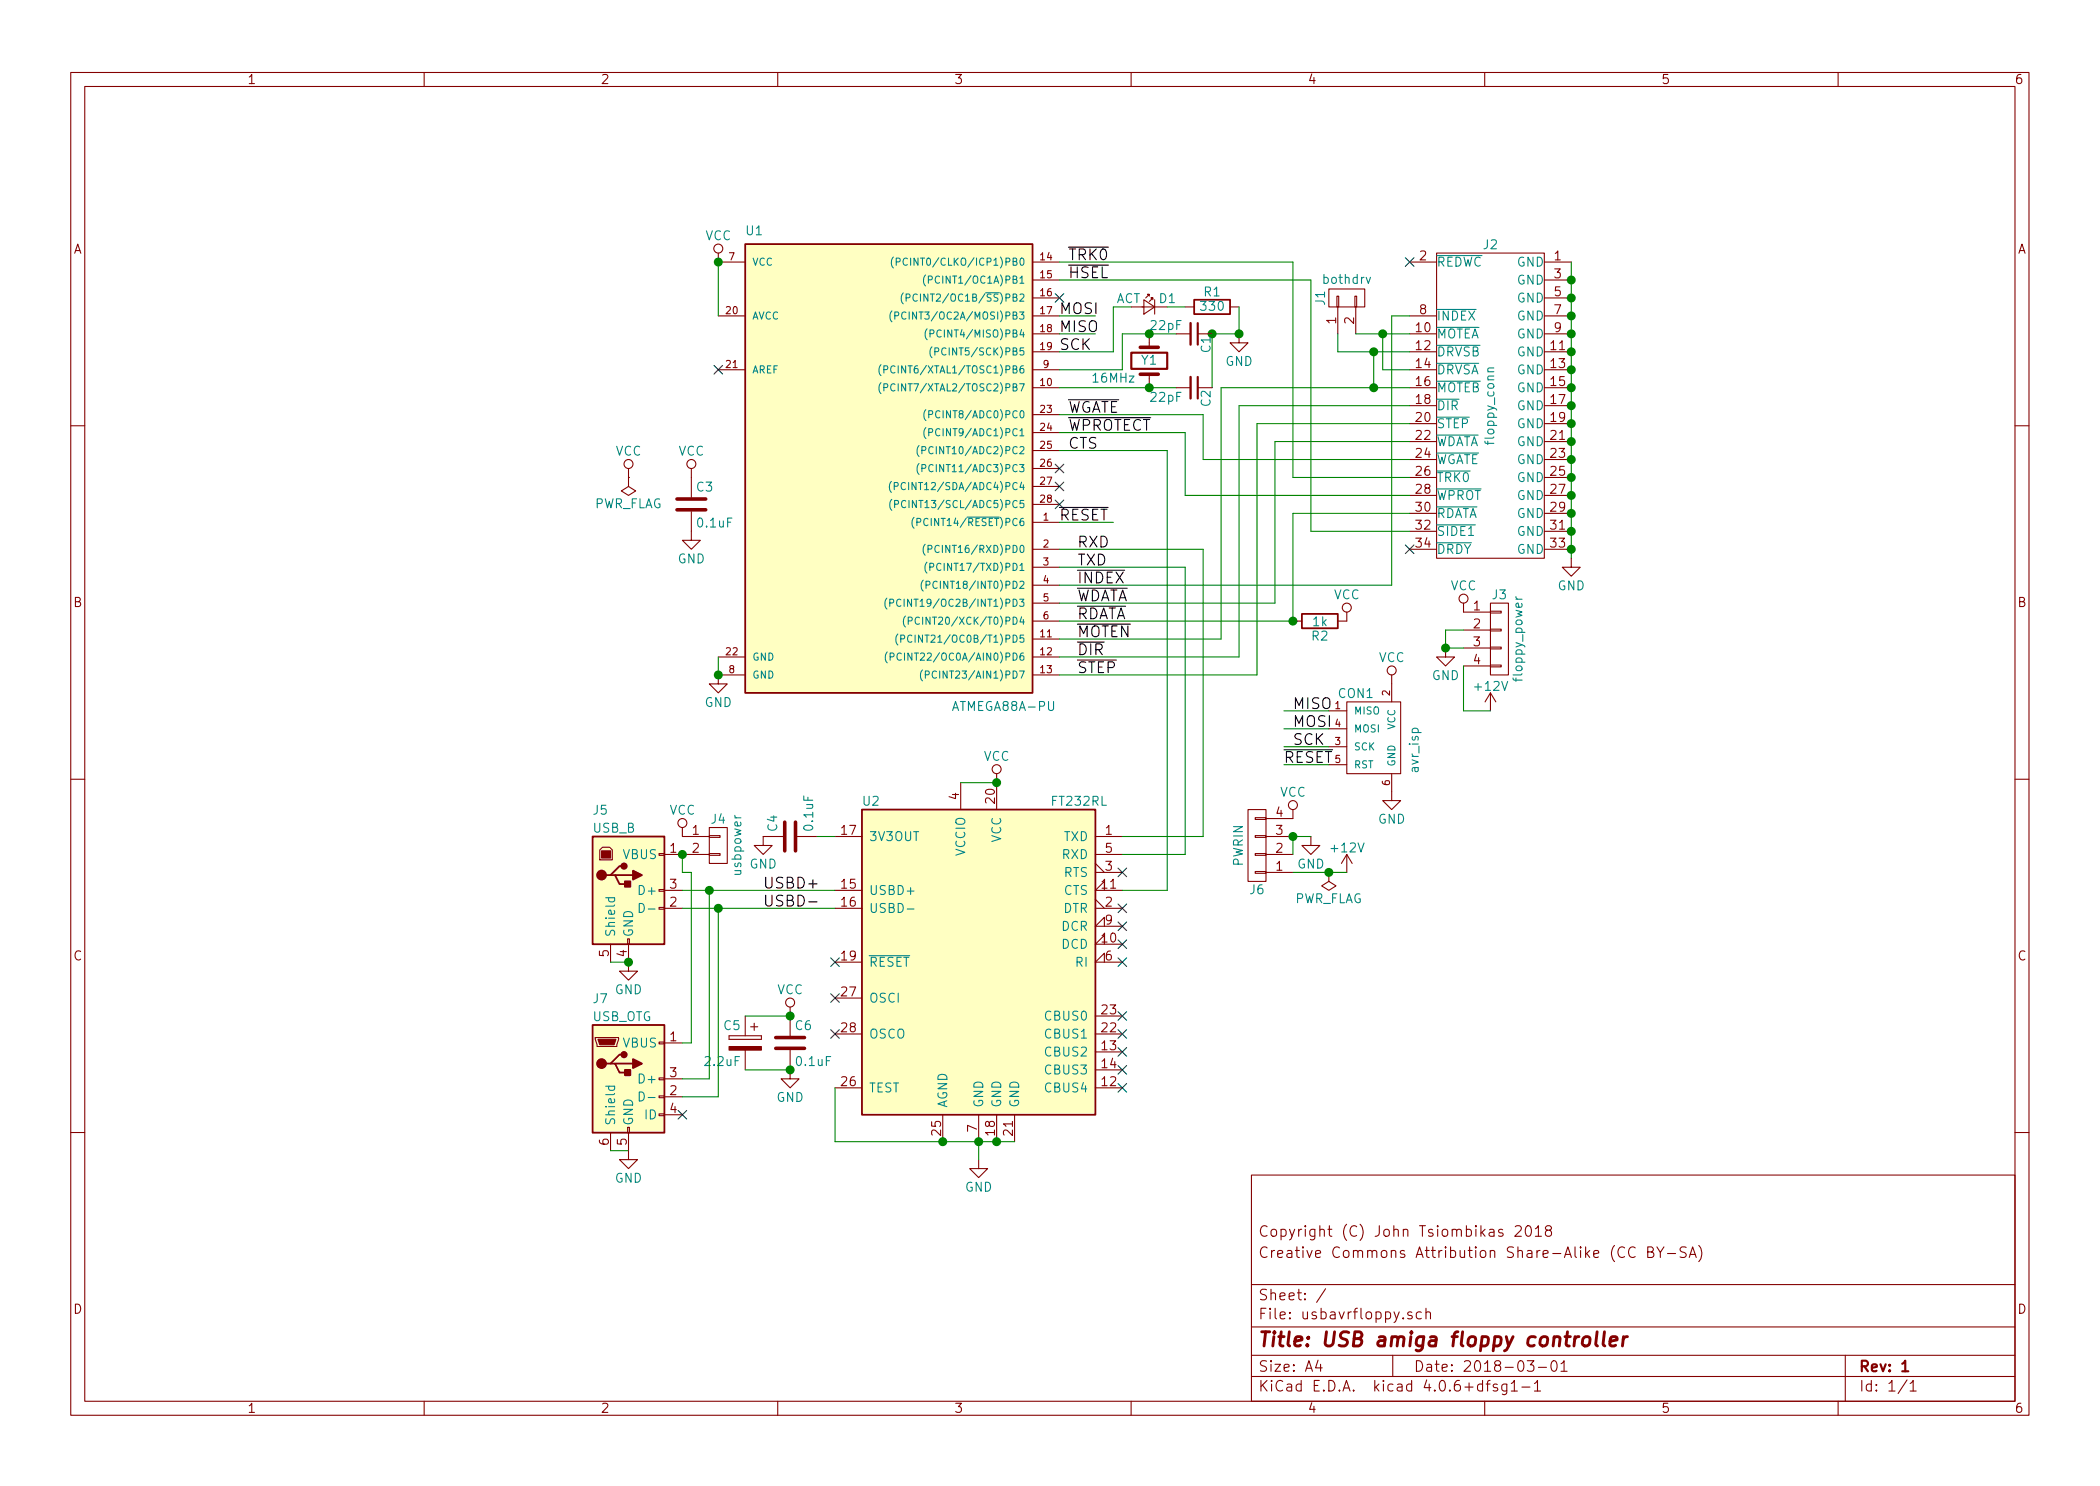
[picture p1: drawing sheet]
EESchema Schematic File Version 2
LIBS:power
LIBS:device
LIBS:transistors
LIBS:conn
LIBS:linear
LIBS:regul
LIBS:74xx
LIBS:cmos4000
LIBS:adc-dac
LIBS:memory
LIBS:xilinx
LIBS:microcontrollers
LIBS:dsp
LIBS:microchip
LIBS:analog_switches
LIBS:motorola
LIBS:texas
LIBS:intel
LIBS:audio
LIBS:interface
LIBS:digital-audio
LIBS:philips
LIBS:display
LIBS:cypress
LIBS:siliconi
LIBS:opto
LIBS:atmel
LIBS:contrib
LIBS:valves
LIBS:ftdi
LIBS:usbavrfloppy
LIBS:switches
EELAYER 25 0
EELAYER END
$Descr A4 11693 8268
encoding utf-8
Sheet 1 1
Title "USB amiga floppy controller"
Date "2018-03-01"
Rev "1"
Comp ""
Comment1 "Creative Commons Attribution Share-Alike (CC BY-SA)"
Comment2 "Copyright (C) John Tsiombikas 2018"
Comment3 ""
Comment4 ""
$EndDescr
$Comp
L ATMEGA88A-PU U1
U 1 1
P 4900 2550
F 0 "U1" H 4150 3800 50  0000 L BNN
F 1 "ATMEGA88A-PU" H 5300 1150 50  0000 L BNN
F 2 "Housings_DIP:DIP-28_W7.62mm_Socket" H 4900 2550 50  0001 C CIN
F 3 "" H 4900 2550 50  0001 C CNN
	1    4900 2550
	1    0    0    -1  
$EndComp
$Comp
L FT232RL U2
U 1 1
P 5450 5350
F 0 "U2" H 4800 6250 50  0000 L CNN
F 1 "FT232RL" H 5850 6250 50  0000 L CNN
F 2 "Housings_SSOP:SSOP-28_5.3x10.2mm_Pitch0.65mm" H 5450 5350 50  0001 C CNN
F 3 "" H 5450 5350 50  0001 C CNN
	1    5450 5350
	1    0    0    -1  
$EndComp
$Comp
L floppy_conn J2
U 1 1
P 8300 2250
F 0 "J2" H 8300 3150 50  0000 C CNN
F 1 "floppy_conn" V 8300 2250 50  0000 C CNN
F 2 "Connectors:IDC_Header_Straight_34pins" H 8300 1150 50  0001 C CNN
F 3 "" H 8300 1150 50  0001 C CNN
	1    8300 2250
	-1   0    0    -1  
$EndComp
$Comp
L CONN_01X04 J3
U 1 1
P 8350 3550
F 0 "J3" H 8350 3800 50  0000 C CNN
F 1 "floppy_power" V 8450 3550 50  0000 C CNN
F 2 "Connectors_Molex:Molex_KK-6410-04_04x2.54mm_Straight" H 8350 3550 50  0001 C CNN
F 3 "" H 8350 3550 50  0001 C CNN
	1    8350 3550
	1    0    0    -1  
$EndComp
$Comp
L VCC #PWR01
U 1 1
P 8150 3400
F 0 "#PWR01" H 8150 3250 50  0001 C CNN
F 1 "VCC" H 8150 3550 50  0000 C CNN
F 2 "" H 8150 3400 50  0001 C CNN
F 3 "" H 8150 3400 50  0001 C CNN
	1    8150 3400
	1    0    0    -1  
$EndComp
$Comp
L GND #PWR02
U 1 1
P 8050 3600
F 0 "#PWR02" H 8050 3350 50  0001 C CNN
F 1 "GND" H 8050 3450 50  0000 C CNN
F 2 "" H 8050 3600 50  0001 C CNN
F 3 "" H 8050 3600 50  0001 C CNN
	1    8050 3600
	1    0    0    -1  
$EndComp
Wire Wire Line
	8050 3600 8150 3600
Wire Wire Line
	8150 3500 8050 3500
Wire Wire Line
	8050 3500 8050 3600
Connection ~ 8050 3600
$Comp
L CONN_01X02 J1
U 1 1
P 7500 1650
F 0 "J1" H 7500 1800 50  0000 C CNN
F 1 "bothdrv" V 7600 1650 50  0000 C CNN
F 2 "Pin_Headers:Pin_Header_Straight_1x02_Pitch2.54mm" H 7500 1650 50  0001 C CNN
F 3 "" H 7500 1650 50  0001 C CNN
	1    7500 1650
	0    -1   -1   0   
$EndComp
Wire Wire Line
	7550 1850 7850 1850
Wire Wire Line
	7850 2050 7700 2050
Wire Wire Line
	7700 2050 7700 1850
Connection ~ 7700 1850
Wire Wire Line
	7450 1950 7850 1950
Wire Wire Line
	7450 1950 7450 1850
Wire Wire Line
	6800 2150 7850 2150
Wire Wire Line
	7650 2150 7650 1950
Connection ~ 7650 1950
Wire Wire Line
	6800 3550 5900 3550
Wire Wire Line
	7850 2250 6900 2250
Wire Wire Line
	6900 2250 6900 3650
Wire Wire Line
	6900 3650 5900 3650
Text Label 6000 3550 0    60   ~ 0
~MOTEN
Text Label 6000 3650 0    60   ~ 0
~DIR
Wire Wire Line
	7850 2350 7000 2350
Wire Wire Line
	7000 2350 7000 3750
Wire Wire Line
	7000 3750 5900 3750
Text Label 6000 3750 0    60   ~ 0
~STEP
Wire Wire Line
	7850 2450 7100 2450
Wire Wire Line
	7100 2450 7100 3350
Wire Wire Line
	7100 3350 5900 3350
Text Label 6000 3350 0    60   ~ 0
~WDATA
Wire Wire Line
	7850 2550 6700 2550
Wire Wire Line
	6700 2550 6700 2300
Wire Wire Line
	6700 2300 5900 2300
Text Label 5950 2300 0    60   ~ 0
~WGATE
Wire Wire Line
	7850 2650 7200 2650
Wire Wire Line
	7200 2650 7200 1450
Wire Wire Line
	7200 1450 5900 1450
Text Label 5950 1450 0    60   ~ 0
~TRK0
Wire Wire Line
	7850 2750 6600 2750
Wire Wire Line
	6600 2750 6600 2400
Wire Wire Line
	6600 2400 5900 2400
Text Label 5950 2400 0    60   ~ 0
~WPROTECT
Wire Wire Line
	7850 2850 7200 2850
Wire Wire Line
	7200 2850 7200 3450
Wire Wire Line
	7200 3450 5900 3450
Text Label 6000 3450 0    60   ~ 0
~RDATA
Wire Wire Line
	7850 2950 7300 2950
Wire Wire Line
	7300 2950 7300 1550
Wire Wire Line
	7300 1550 5900 1550
Text Label 5950 1550 0    60   ~ 0
~HSEL
NoConn ~ 7850 3050
NoConn ~ 7850 1450
Wire Wire Line
	7850 1750 7750 1750
Wire Wire Line
	7750 1750 7750 3250
Wire Wire Line
	7750 3250 5900 3250
Text Label 6000 3250 0    60   ~ 0
~INDEX
Wire Wire Line
	5900 3150 6600 3150
Wire Wire Line
	6600 3150 6600 4750
Wire Wire Line
	6600 4750 6250 4750
Wire Wire Line
	5900 3050 6700 3050
Wire Wire Line
	6700 3050 6700 4650
Wire Wire Line
	6700 4650 6250 4650
Text Label 6000 3050 0    60   ~ 0
RXD
Text Label 6000 3150 0    60   ~ 0
TXD
Wire Wire Line
	6250 4950 6500 4950
Wire Wire Line
	6500 4950 6500 2500
Wire Wire Line
	6500 2500 5900 2500
Text Label 5950 2500 0    60   ~ 0
CTS
$Comp
L GND #PWR03
U 1 1
P 5450 6450
F 0 "#PWR03" H 5450 6200 50  0001 C CNN
F 1 "GND" H 5450 6300 50  0000 C CNN
F 2 "" H 5450 6450 50  0001 C CNN
F 3 "" H 5450 6450 50  0001 C CNN
	1    5450 6450
	1    0    0    -1  
$EndComp
Wire Wire Line
	4650 6350 5650 6350
Wire Wire Line
	5450 6350 5450 6450
Connection ~ 5450 6350
Connection ~ 5550 6350
$Comp
L VCC #PWR04
U 1 1
P 5550 4350
F 0 "#PWR04" H 5550 4200 50  0001 C CNN
F 1 "VCC" H 5550 4500 50  0000 C CNN
F 2 "" H 5550 4350 50  0001 C CNN
F 3 "" H 5550 4350 50  0001 C CNN
	1    5550 4350
	1    0    0    -1  
$EndComp
Wire Wire Line
	5550 4350 5350 4350
Connection ~ 5550 4350
$Comp
L C C4
U 1 1
P 4400 4650
F 0 "C4" H 4425 4750 50  0000 L CNN
F 1 "0.1uF" H 4425 4550 50  0000 L CNN
F 2 "Capacitors_SMD:C_0805_HandSoldering" H 4438 4500 50  0001 C CNN
F 3 "" H 4400 4650 50  0001 C CNN
	1    4400 4650
	0    -1   -1   0   
$EndComp
Wire Wire Line
	4550 4650 4650 4650
$Comp
L GND #PWR05
U 1 1
P 4250 4650
F 0 "#PWR05" H 4250 4400 50  0001 C CNN
F 1 "GND" H 4250 4500 50  0000 C CNN
F 2 "" H 4250 4650 50  0001 C CNN
F 3 "" H 4250 4650 50  0001 C CNN
	1    4250 4650
	1    0    0    -1  
$EndComp
$Comp
L USB_B J5
U 1 1
P 3500 4950
F 0 "J5" H 3300 5400 50  0000 L CNN
F 1 "USB_B" H 3300 5300 50  0000 L CNN
F 2 "Connectors:USB_B" H 3650 4900 50  0001 C CNN
F 3 "" H 3650 4900 50  0001 C CNN
	1    3500 4950
	1    0    0    -1  
$EndComp
Wire Wire Line
	3800 4950 4650 4950
Wire Wire Line
	4650 5050 3800 5050
Text Label 4250 4950 0    60   ~ 0
USBD+
Text Label 4250 5050 0    60   ~ 0
USBD-
$Comp
L GND #PWR06
U 1 1
P 3500 5350
F 0 "#PWR06" H 3500 5100 50  0001 C CNN
F 1 "GND" H 3500 5200 50  0000 C CNN
F 2 "" H 3500 5350 50  0001 C CNN
F 3 "" H 3500 5350 50  0001 C CNN
	1    3500 5350
	1    0    0    -1  
$EndComp
Wire Wire Line
	3400 5350 3500 5350
Connection ~ 3500 5350
$Comp
L CONN_01X02 J4
U 1 1
P 4000 4700
F 0 "J4" H 4000 4850 50  0000 C CNN
F 1 "usbpower" V 4100 4700 50  0000 C CNN
F 2 "Pin_Headers:Pin_Header_Straight_1x02_Pitch2.54mm" H 4000 4700 50  0001 C CNN
F 3 "" H 4000 4700 50  0001 C CNN
	1    4000 4700
	1    0    0    -1  
$EndComp
$Comp
L VCC #PWR07
U 1 1
P 3800 4650
F 0 "#PWR07" H 3800 4500 50  0001 C CNN
F 1 "VCC" H 3800 4800 50  0000 C CNN
F 2 "" H 3800 4650 50  0001 C CNN
F 3 "" H 3800 4650 50  0001 C CNN
	1    3800 4650
	1    0    0    -1  
$EndComp
Wire Wire Line
	4650 6050 4650 6350
Connection ~ 5250 6350
NoConn ~ 4650 5550
NoConn ~ 4650 5750
NoConn ~ 6250 5650
NoConn ~ 6250 5750
NoConn ~ 6250 5850
NoConn ~ 6250 5950
NoConn ~ 6250 6050
NoConn ~ 6250 4850
$Comp
L C C6
U 1 1
P 4400 5800
F 0 "C6" H 4425 5900 50  0000 L CNN
F 1 "0.1uF" H 4425 5700 50  0000 L CNN
F 2 "Capacitors_SMD:C_0805_HandSoldering" H 4438 5650 50  0001 C CNN
F 3 "" H 4400 5800 50  0001 C CNN
	1    4400 5800
	1    0    0    -1  
$EndComp
$Comp
L VCC #PWR08
U 1 1
P 4400 5650
F 0 "#PWR08" H 4400 5500 50  0001 C CNN
F 1 "VCC" H 4400 5800 50  0000 C CNN
F 2 "" H 4400 5650 50  0001 C CNN
F 3 "" H 4400 5650 50  0001 C CNN
	1    4400 5650
	1    0    0    -1  
$EndComp
$Comp
L GND #PWR09
U 1 1
P 4400 5950
F 0 "#PWR09" H 4400 5700 50  0001 C CNN
F 1 "GND" H 4400 5800 50  0000 C CNN
F 2 "" H 4400 5950 50  0001 C CNN
F 3 "" H 4400 5950 50  0001 C CNN
	1    4400 5950
	1    0    0    -1  
$EndComp
$Comp
L CP C5
U 1 1
P 4150 5800
F 0 "C5" H 4175 5900 50  0000 L CNN
F 1 "2.2uF" H 4175 5700 50  0000 L CNN
F 2 "Capacitors_SMD:CP_Elec_5x5.7" H 4188 5650 50  0001 C CNN
F 3 "" H 4150 5800 50  0001 C CNN
	1    4150 5800
	-1   0    0    -1  
$EndComp
Wire Wire Line
	4400 5650 4150 5650
Wire Wire Line
	4400 5950 4150 5950
Connection ~ 4400 5950
Connection ~ 4400 5650
NoConn ~ 4650 5350
NoConn ~ 6250 5050
NoConn ~ 6250 5150
NoConn ~ 6250 5250
NoConn ~ 6250 5350
$Comp
L C C3
U 1 1
P 3850 2800
F 0 "C3" H 3875 2900 50  0000 L CNN
F 1 "0.1uF" H 3875 2700 50  0000 L CNN
F 2 "Capacitors_SMD:C_0805_HandSoldering" H 3888 2650 50  0001 C CNN
F 3 "" H 3850 2800 50  0001 C CNN
	1    3850 2800
	1    0    0    -1  
$EndComp
$Comp
L VCC #PWR010
U 1 1
P 3850 2650
F 0 "#PWR010" H 3850 2500 50  0001 C CNN
F 1 "VCC" H 3850 2800 50  0000 C CNN
F 2 "" H 3850 2650 50  0001 C CNN
F 3 "" H 3850 2650 50  0001 C CNN
	1    3850 2650
	1    0    0    -1  
$EndComp
$Comp
L GND #PWR011
U 1 1
P 3850 2950
F 0 "#PWR011" H 3850 2700 50  0001 C CNN
F 1 "GND" H 3850 2800 50  0000 C CNN
F 2 "" H 3850 2950 50  0001 C CNN
F 3 "" H 3850 2950 50  0001 C CNN
	1    3850 2950
	1    0    0    -1  
$EndComp
$Comp
L Crystal Y1
U 1 1
P 6400 2000
F 0 "Y1" V 6400 2000 50  0000 C CNN
F 1 "16MHz" V 6300 2200 50  0000 C CNN
F 2 "Crystals:Crystal_SMD_HC49-SD" H 6400 2000 50  0001 C CNN
F 3 "" H 6400 2000 50  0001 C CNN
	1    6400 2000
	0    -1   -1   0   
$EndComp
$Comp
L GND #PWR012
U 1 1
P 6900 1850
F 0 "#PWR012" H 6900 1600 50  0001 C CNN
F 1 "GND" H 6900 1700 50  0000 C CNN
F 2 "" H 6900 1850 50  0001 C CNN
F 3 "" H 6900 1850 50  0001 C CNN
	1    6900 1850
	1    0    0    -1  
$EndComp
Wire Wire Line
	5900 2150 6550 2150
Wire Wire Line
	5900 2050 6250 2050
Wire Wire Line
	6250 2050 6250 1850
Wire Wire Line
	6250 1850 6550 1850
Connection ~ 6400 2150
Connection ~ 6400 1850
Wire Wire Line
	5900 1750 6100 1750
Wire Wire Line
	5900 1850 6100 1850
Wire Wire Line
	5900 1950 6200 1950
Text Label 5900 1750 0    60   ~ 0
MOSI
Text Label 5900 1850 0    60   ~ 0
MISO
Text Label 5900 1950 0    60   ~ 0
SCK
NoConn ~ 5900 1650
NoConn ~ 5900 2600
NoConn ~ 5900 2700
NoConn ~ 5900 2800
Wire Wire Line
	6200 2900 5900 2900
Text Label 5900 2900 0    60   ~ 0
~RESET
$Comp
L VCC #PWR013
U 1 1
P 4000 1450
F 0 "#PWR013" H 4000 1300 50  0001 C CNN
F 1 "VCC" H 4000 1600 50  0000 C CNN
F 2 "" H 4000 1450 50  0001 C CNN
F 3 "" H 4000 1450 50  0001 C CNN
	1    4000 1450
	1    0    0    -1  
$EndComp
Wire Wire Line
	4000 1450 4000 1750
Connection ~ 4000 1450
NoConn ~ 4000 2050
$Comp
L GND #PWR014
U 1 1
P 4000 3750
F 0 "#PWR014" H 4000 3500 50  0001 C CNN
F 1 "GND" H 4000 3600 50  0000 C CNN
F 2 "" H 4000 3750 50  0001 C CNN
F 3 "" H 4000 3750 50  0001 C CNN
	1    4000 3750
	1    0    0    -1  
$EndComp
Wire Wire Line
	4000 3650 4000 3750
Connection ~ 4000 3750
Wire Wire Line
	8750 1450 8750 3100
Connection ~ 8750 1550
Connection ~ 8750 1650
Connection ~ 8750 1750
Connection ~ 8750 1850
Connection ~ 8750 1950
Connection ~ 8750 2050
Connection ~ 8750 2150
Connection ~ 8750 2250
Connection ~ 8750 2350
Connection ~ 8750 2450
Connection ~ 8750 2550
Connection ~ 8750 2650
Connection ~ 8750 2750
Connection ~ 8750 2850
Connection ~ 8750 2950
$Comp
L GND #PWR015
U 1 1
P 8750 3100
F 0 "#PWR015" H 8750 2850 50  0001 C CNN
F 1 "GND" H 8750 2950 50  0000 C CNN
F 2 "" H 8750 3100 50  0001 C CNN
F 3 "" H 8750 3100 50  0001 C CNN
	1    8750 3100
	1    0    0    -1  
$EndComp
Connection ~ 8750 3050
$Comp
L avr_isp CON1
U 1 1
P 7750 4050
F 0 "CON1" H 7550 4250 50  0000 C CNN
F 1 "avr_isp" V 7900 3800 50  0000 L BNN
F 2 "Connectors:IDC_Header_Straight_6pins" V 7950 4000 50  0001 C CNN
F 3 "" H 7725 4050 50  0001 C CNN
	1    7750 4050
	1    0    0    -1  
$EndComp
$Comp
L VCC #PWR016
U 1 1
P 7750 3800
F 0 "#PWR016" H 7750 3650 50  0001 C CNN
F 1 "VCC" H 7750 3950 50  0000 C CNN
F 2 "" H 7750 3800 50  0001 C CNN
F 3 "" H 7750 3800 50  0001 C CNN
	1    7750 3800
	1    0    0    -1  
$EndComp
$Comp
L GND #PWR017
U 1 1
P 7750 4400
F 0 "#PWR017" H 7750 4150 50  0001 C CNN
F 1 "GND" H 7750 4250 50  0000 C CNN
F 2 "" H 7750 4400 50  0001 C CNN
F 3 "" H 7750 4400 50  0001 C CNN
	1    7750 4400
	1    0    0    -1  
$EndComp
Wire Wire Line
	7400 3950 7150 3950
Wire Wire Line
	7400 4050 7150 4050
Wire Wire Line
	7400 4150 7150 4150
Wire Wire Line
	7400 4250 7150 4250
Text Label 7150 4250 0    60   ~ 0
~RESET
Text Label 7200 3950 0    60   ~ 0
MISO
Text Label 7200 4050 0    60   ~ 0
MOSI
Text Label 7200 4150 0    60   ~ 0
SCK
$Comp
L PWR_FLAG #FLG018
U 1 1
P 3500 2650
F 0 "#FLG018" H 3500 2725 50  0001 C CNN
F 1 "PWR_FLAG" H 3500 2800 50  0000 C CNN
F 2 "" H 3500 2650 50  0001 C CNN
F 3 "" H 3500 2650 50  0001 C CNN
	1    3500 2650
	-1   0    0    1   
$EndComp
$Comp
L VCC #PWR019
U 1 1
P 3500 2650
F 0 "#PWR019" H 3500 2500 50  0001 C CNN
F 1 "VCC" H 3500 2800 50  0000 C CNN
F 2 "" H 3500 2650 50  0001 C CNN
F 3 "" H 3500 2650 50  0001 C CNN
	1    3500 2650
	1    0    0    -1  
$EndComp
$Comp
L R R2
U 1 1
P 7350 3450
F 0 "R2" V 7430 3450 50  0000 C CNN
F 1 "1k" V 7350 3450 50  0000 C CNN
F 2 "Resistors_SMD:R_0805_HandSoldering" V 7280 3450 50  0001 C CNN
F 3 "" H 7350 3450 50  0001 C CNN
	1    7350 3450
	0    1    1    0   
$EndComp
Connection ~ 7200 3450
$Comp
L VCC #PWR020
U 1 1
P 7500 3450
F 0 "#PWR020" H 7500 3300 50  0001 C CNN
F 1 "VCC" H 7500 3600 50  0000 C CNN
F 2 "" H 7500 3450 50  0001 C CNN
F 3 "" H 7500 3450 50  0001 C CNN
	1    7500 3450
	1    0    0    -1  
$EndComp
Connection ~ 7650 2150
Wire Wire Line
	6800 2150 6800 3550
Wire Wire Line
	6750 1850 6750 2150
Wire Wire Line
	6750 1850 6900 1850
Connection ~ 6750 1850
Wire Wire Line
	6200 1950 6200 1700
Wire Wire Line
	6200 1700 6300 1700
$Comp
L R R1
U 1 1
P 6750 1700
F 0 "R1" V 6830 1700 50  0000 C CNN
F 1 "330" V 6750 1700 50  0000 C CNN
F 2 "Resistors_SMD:R_0805_HandSoldering" V 6680 1700 50  0001 C CNN
F 3 "" H 6750 1700 50  0001 C CNN
	1    6750 1700
	0    -1   -1   0   
$EndComp
$Comp
L LED_Small D1
U 1 1
P 6400 1700
F 0 "D1" H 6250 1750 50  0000 L CNN
F 1 "ACT" H 6450 1750 50  0000 L CNN
F 2 "LEDs:LED_0805" V 6400 1700 50  0001 C CNN
F 3 "" V 6400 1700 50  0001 C CNN
	1    6400 1700
	-1   0    0    -1  
$EndComp
$Comp
L C_Small C2
U 1 1
P 6650 2150
F 0 "C2" H 6660 2220 50  0000 L CNN
F 1 "22pF" V 6700 1900 50  0000 L CNN
F 2 "Capacitors_SMD:C_0805_HandSoldering" H 6650 2150 50  0001 C CNN
F 3 "" H 6650 2150 50  0001 C CNN
	1    6650 2150
	0    1    1    0   
$EndComp
$Comp
L C_Small C1
U 1 1
P 6650 1850
F 0 "C1" H 6660 1920 50  0000 L CNN
F 1 "22pF" V 6600 1600 50  0000 L CNN
F 2 "Capacitors_SMD:C_0805_HandSoldering" H 6650 1850 50  0001 C CNN
F 3 "" H 6650 1850 50  0001 C CNN
	1    6650 1850
	0    1    1    0   
$EndComp
Wire Wire Line
	6900 1850 6900 1700
Connection ~ 6900 1850
Wire Wire Line
	6600 1700 6500 1700
$Comp
L CONN_01X04 J6
U 1 1
P 7000 4700
F 0 "J6" H 7000 4950 50  0000 C CNN
F 1 "PWRIN" V 7100 4700 50  0000 C CNN
F 2 "Connectors_Molex:Molex_SPOX-5267_22-03-5045_04x2.54mm_Straight" H 7000 4700 50  0001 C CNN
F 3 "" H 7000 4700 50  0001 C CNN
	1    7000 4700
	-1   0    0    1   
$EndComp
$Comp
L VCC #PWR021
U 1 1
P 7200 4550
F 0 "#PWR021" H 7200 4400 50  0001 C CNN
F 1 "VCC" H 7200 4700 50  0000 C CNN
F 2 "" H 7200 4550 50  0001 C CNN
F 3 "" H 7200 4550 50  0001 C CNN
	1    7200 4550
	1    0    0    -1  
$EndComp
$Comp
L +12V #PWR022
U 1 1
P 7500 4850
F 0 "#PWR022" H 7500 4700 50  0001 C CNN
F 1 "+12V" H 7500 4990 50  0000 C CNN
F 2 "" H 7500 4850 50  0001 C CNN
F 3 "" H 7500 4850 50  0001 C CNN
	1    7500 4850
	1    0    0    -1  
$EndComp
Wire Wire Line
	7200 4750 7200 4650
$Comp
L GND #PWR023
U 1 1
P 7300 4650
F 0 "#PWR023" H 7300 4400 50  0001 C CNN
F 1 "GND" H 7300 4500 50  0000 C CNN
F 2 "" H 7300 4650 50  0001 C CNN
F 3 "" H 7300 4650 50  0001 C CNN
	1    7300 4650
	1    0    0    -1  
$EndComp
Wire Wire Line
	7200 4650 7300 4650
Connection ~ 7200 4650
Wire Wire Line
	7200 4850 7500 4850
$Comp
L +12V #PWR024
U 1 1
P 8300 3950
F 0 "#PWR024" H 8300 3800 50  0001 C CNN
F 1 "+12V" H 8300 4090 50  0000 C CNN
F 2 "" H 8300 3950 50  0001 C CNN
F 3 "" H 8300 3950 50  0001 C CNN
	1    8300 3950
	1    0    0    -1  
$EndComp
Wire Wire Line
	8300 3950 8150 3950
Wire Wire Line
	8150 3950 8150 3700
$Comp
L PWR_FLAG #FLG025
U 1 1
P 7400 4850
F 0 "#FLG025" H 7400 4925 50  0001 C CNN
F 1 "PWR_FLAG" H 7400 5000 50  0000 C CNN
F 2 "" H 7400 4850 50  0001 C CNN
F 3 "" H 7400 4850 50  0001 C CNN
	1    7400 4850
	-1   0    0    1   
$EndComp
Connection ~ 7400 4850
$Comp
L USB_OTG J7
U 1 1
P 3500 6000
F 0 "J7" H 3300 6450 50  0000 L CNN
F 1 "USB_OTG" H 3300 6350 50  0000 L CNN
F 2 "Connectors:USB_Mini-B" H 3650 5950 50  0001 C CNN
F 3 "" H 3650 5950 50  0001 C CNN
	1    3500 6000
	1    0    0    -1  
$EndComp
Wire Wire Line
	3400 6400 3500 6400
$Comp
L GND #PWR026
U 1 1
P 3500 6400
F 0 "#PWR026" H 3500 6150 50  0001 C CNN
F 1 "GND" H 3500 6250 50  0000 C CNN
F 2 "" H 3500 6400 50  0001 C CNN
F 3 "" H 3500 6400 50  0001 C CNN
	1    3500 6400
	1    0    0    -1  
$EndComp
Wire Wire Line
	3800 5800 3850 5800
Wire Wire Line
	3850 5800 3850 4850
Wire Wire Line
	3850 4850 3800 4850
Wire Wire Line
	3800 4850 3800 4750
Connection ~ 3800 4750
Wire Wire Line
	4000 5050 4000 6100
Wire Wire Line
	4000 6100 3800 6100
Connection ~ 4000 5050
Wire Wire Line
	3950 4950 3950 6000
Wire Wire Line
	3950 6000 3800 6000
Connection ~ 3950 4950
NoConn ~ 3800 6200
$EndSCHEMATC
